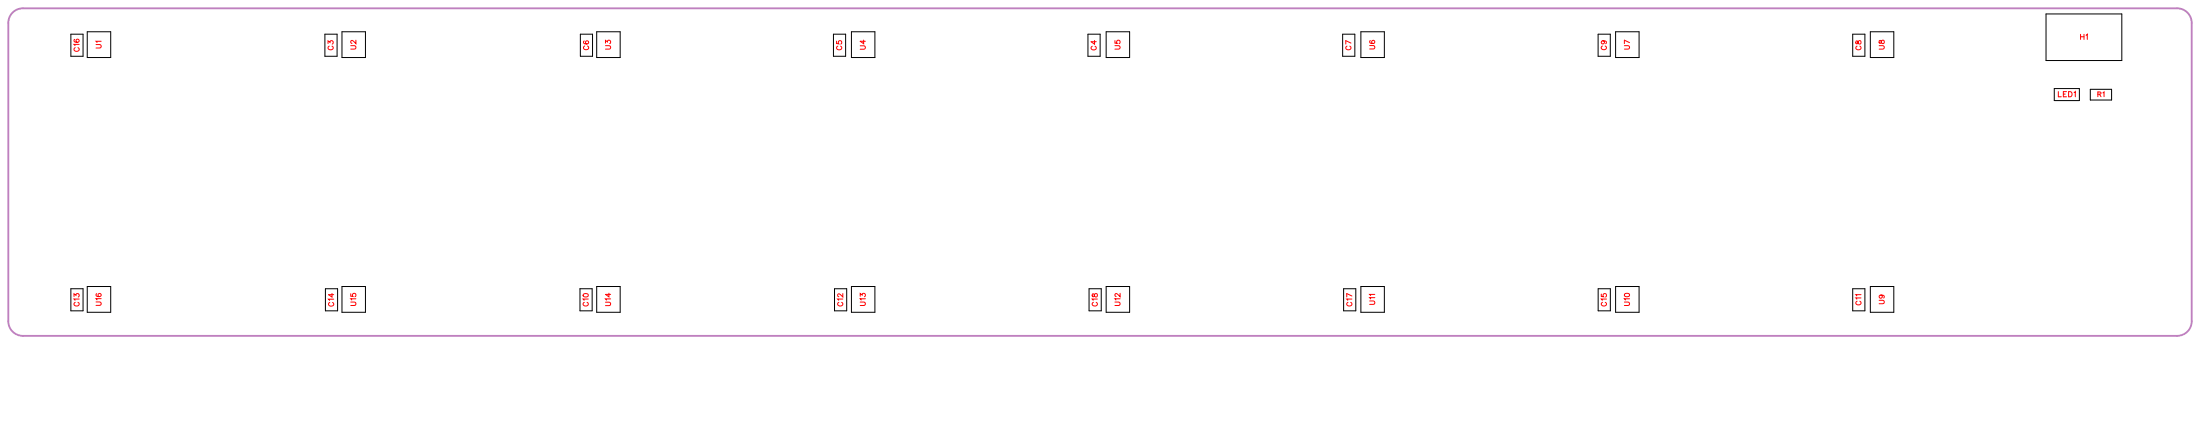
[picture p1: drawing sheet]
<svg xmlns="http://www.w3.org/2000/svg" width="302mm" height="60mm" viewBox="0 0 302 60" stroke-linecap="round" stroke-linejoin="round" font-family="sans-serif">
<path d="M3.1 1.1h296a2 2 0 0 1 2 2v41a2 2 0 0 1-2 2M3.1 1.1a2 2 0 0 0-2 2v41a2 2 0 0 0 2 2h296" fill="none" stroke="#bf80bf" stroke-width=".25"/>
<g fill="none" stroke="#000" stroke-width=".14">
<path d="M9.7 4.7h1.7v3h-1.7zM12 4.4h3.2v3.5h-3.2zM44.6 4.7h1.7v3h-1.7zM47 4.4h3.2v3.5h-3.2zM79.7 4.7h1.7v3h-1.7zM82 4.4h3.2v3.5h-3.2zM114.5 4.7h1.7v3h-1.7zM117 4.4h3.2v3.5h-3.2zM149.5 4.7h1.7v3h-1.7zM152 4.4h3.2v3.5h-3.2zM184.5 4.7h1.7v3h-1.7zM187 4.4h3.2v3.5h-3.2z"/>
<path d="M219.6 4.7h1.7v3h-1.7zM222 4.4h3.2v3.5h-3.2zM254.6 4.7h1.6v3h-1.6zM257 4.4h3.2v3.5h-3.2zM281.1 1.9h10.4v6.4h-10.4zM282.3 12.2h3.4v1.6h-3.4zM287.2 12.3h2.9v1.4h-2.9zM9.7 39.7h1.7v3h-1.7zM12 39.4h3.2v3.5h-3.2zM44.7 39.7h1.7v3h-1.7zM47 39.4h3.2v3.5h-3.2zM79.7 39.7h1.7v3h-1.7z"/>
<path d="M82 39.4h3.2v3.5h-3.2zM114.7 39.7h1.6v3h-1.6zM117 39.4h3.2v3.5h-3.2zM149.6 39.7h1.7v3h-1.7zM152 39.4h3.2v3.5h-3.2zM184.6 39.7h1.7v3h-1.7zM187 39.4h3.2v3.5h-3.2zM219.6 39.7h1.7v3h-1.7zM222 39.4h3.2v3.5h-3.2zM254.6 39.7h1.6v3h-1.6zM257 39.4h3.2v3.5h-3.2z"/>
</g>
<g fill="none" stroke="#f00" stroke-width=".14">
<path d="M10.3 5.4h-.1a.35 .35 0 0 0 .3 .5 .35 .35 0 0 0 .4-.3 .22 .22 0 0 0-.2-.2 .22 .22 0 0 0-.3 .2 .22 .22 0 0 0 .2 .2M10.3 6.5a.26 .26 0 0 0-.1 .3 .26 .26 0 0 0 .2 .3h.2a.26 .26 0 0 0 .3-.3 .26 .26 0 0 0-.2-.3M10.9 6.1h-.7l.1 .2M13.2 6.1h.5l.2 .2-.1 .3h-.6M13.9 5.7h-.7l.1 .1M45.1 6v-.4l.2 .2a.24 .24 0 0 1 .4-.2 .25 .25 0 0 1-.1 .5M45.2 6.3a.26 .26 0 0 0-.1 .3 .26 .26 0 0 0 .2 .2h.2a.26 .26 0 0 0 .3-.2 .26 .26 0 0 0-.2-.3M48.2 6.3h.5l.2 .2-.1 .2h-.6M48.9 5.5v.5l-.6-.4-.1 .2 .2 .2M80.3 5.6l-.1 .1a.35 .35 0 0 0 .3 .4 .35 .35 0 0 0 .4-.3 .22 .22 0 0 0-.2-.2 .22 .22 0 0 0-.3 .2 .22 .22 0 0 0 .2 .2M80.3 6.3a.26 .26 0 0 0-.1 .3 .26 .26 0 0 0 .2 .2h.2a.26 .26 0 0 0 .3-.2 .26 .26 0 0 0-.2-.3M83.2 6.3h.5l.2 .2-.1 .2h-.6"/>
<path d="M83.2 5.9v-.3l.3 .2a.24 .24 0 0 1 .3-.2 .24 .24 0 0 1 0 .4M114.9 5.7v.3h.4a.25 .25 0 0 1-.1-.4 .25 .25 0 0 1 .4 .1 .25 .25 0 0 1-.1 .4M115.1 6.3a.26 .26 0 0 0-.2 .3 .26 .26 0 0 0 .3 .2h.2a.26 .26 0 0 0 .3-.2 .26 .26 0 0 0-.2-.3M118.2 6.3h.5l.2 .2-.1 .2-.6 .1M118.7 5.5v.5l-.5-.3h.7M150.1 6.4a.26 .26 0 0 0-.2 .3 .26 .26 0 0 0 .3 .2h.2a.26 .26 0 0 0 .2-.2 .26 .26 0 0 0-.1-.3M150.4 5.6v.5l-.5-.4h.7M153.2 6.3h.5l.2 .2-.1 .2h-.6M153.2 5.6v.3l.3 .1a.25 .25 0 0 1 0-.4 .25 .25 0 0 1 .4 0 .25 .25 0 0 1-.1 .4M185.1 6.3a.26 .26 0 0 0-.2 .3 .26 .26 0 0 0 .3 .2h.2a.26 .26 0 0 0 .2-.2 .26 .26 0 0 0-.1-.3M185.6 5.9l-.7-.3v.5M188.2 6.3h.5l.2 .2-.1 .2h-.6"/>
<path d="M188.3 5.6h-.1a.35 .35 0 0 0 .3 .4 .35 .35 0 0 0 .4-.2 .22 .22 0 0 0-.2-.3 .22 .22 0 0 0-.2 .2 .22 .22 0 0 0 .2 .3M220.2 6.3a.26 .26 0 0 0-.2 .3 .26 .26 0 0 0 .3 .2h.2a.26 .26 0 0 0 .2-.2 .26 .26 0 0 0-.1-.3M220.3 5.6a.22 .22 0 0 1 .1 .3 .22 .22 0 0 1-.3 .1 .22 .22 0 0 1 0-.4h.2a.34 .34 0 0 1 .4 .3l-.1 .1M223.2 6.3h.5l.2 .2-.1 .2h-.6M223.9 5.9l-.7-.4v.5M255 5.7v.3h.2l.3-.4a.24 .24 0 0 1 .2 .2 .24 .24 0 0 1-.2 .3l-.3-.4zM255.2 6.3a.26 .26 0 0 0-.2 .3 .26 .26 0 0 0 .3 .2h.1a.26 .26 0 0 0 .3-.2 .26 .26 0 0 0-.2-.3M258.2 6.3h.5l.2 .2-.1 .2h-.6M258.2 5.6v.3l.2 .1 .3-.5a.24 .24 0 0 1 .2 .3 .24 .24 0 0 1-.2 .2l-.3-.4zM282.8 12.6v.7h.4M283.5 12.9h.3M283.9 12.6h-.4v.7h.4"/>
<path d="M284.2 12.6h.3a.38 .38 0 0 1 .2 .3 .38 .38 0 0 1-.2 .4h-.3zM285 12.7l.2-.1v.7M285.9 4.7v.7M285.9 5h.4M286.3 4.7v.7M286.6 4.8l.2-.1v.7M288.3 12.9h.3l.1-.2-.4-.1v.7M288.5 12.9l.2 .4M288.9 12.8l.2-.2v.7M10.2 40.7v-.3l.2 .2a.24 .24 0 0 1 .4-.2 .24 .24 0 0 1-.1 .4M10.3 41.5a.26 .26 0 0 0-.1 .3 .26 .26 0 0 0 .2 .2h.2a.26 .26 0 0 0 .3-.2 .26 .26 0 0 0-.2-.3M10.9 41.1h-.7l.1 .2"/>
<path d="M13.2 41.5h.5l.2 .2-.1 .2-.6 .1M13.3 40.3l-.1 .1a.35 .35 0 0 0 .3 .4 .35 .35 0 0 0 .4-.3 .22 .22 0 0 0-.2-.2 .22 .22 0 0 0-.2 .2 .22 .22 0 0 0 .2 .3M13.9 41h-.7l.1 .2M45.3 41.6a.26 .26 0 0 0-.2 .3 .26 .26 0 0 0 .3 .2h.2a.26 .26 0 0 0 .3-.2 .26 .26 0 0 0-.2-.3M45.6 40.3v.5l-.5-.3h.8M45.9 41.1h-.8l.2 .2M48.2 41.5h.5l.2 .2-.1 .2-.6 .1M48.2 40.4v.3h.3a.25 .25 0 0 1 0-.3 .25 .25 0 0 1 .4 0 .25 .25 0 0 1-.1 .4M48.9 41.1h-.7l.1 .1M80.2 40.4a.35 .35 0 0 1 .4-.1 .35 .35 0 0 1 .2 .4 .35 .35 0 0 1-.4 .1 .35 .35 0 0 1-.2-.4zM80.3 41.5a.26 .26 0 0 0-.2 .3 .26 .26 0 0 0 .3 .2h.2a.26 .26 0 0 0 .2-.2 .26 .26 0 0 0-.1-.3M80.8 41.1h-.7l.2 .2"/>
<path d="M83.2 41.5h.5l.2 .2-.1 .3h-.6M83.7 40.3v.5l-.5-.4h.7M83.9 41.1h-.7l.1 .1M115.3 41.5a.26 .26 0 0 0-.2 .3 .26 .26 0 0 0 .3 .2h.1a.26 .26 0 0 0 .3-.2 .26 .26 0 0 0-.2-.3M115.8 41.1h-.7l.1 .2M115.8 40.3v.5l-.6-.4-.1 .2 .2 .2M118.2 41.5h.5l.2 .2-.1 .2-.6 .1M118.2 40.7v-.4l.3 .2a.24 .24 0 0 1 .3-.1 .24 .24 0 0 1 0 .4M118.9 41.1h-.7l.1 .1M150.1 40.4v.3l.1 .1 .3-.5a.24 .24 0 0 1 .3 .3 .24 .24 0 0 1-.3 .2l-.2-.4zM150.2 41.5a.26 .26 0 0 0-.1 .3 .26 .26 0 0 0 .2 .2h.2a.26 .26 0 0 0 .3-.2 .26 .26 0 0 0-.2-.3M150.8 41.1h-.7l.1 .2"/>
<path d="M153.2 41.5h.5l.2 .2-.1 .2-.6 .1M153.9 41.1h-.7l.1 .1M153.9 40.3v.5l-.6-.5-.1 .3 .2 .1M185.2 41.5a.26 .26 0 0 0-.2 .3 .26 .26 0 0 0 .3 .2h.2a.26 .26 0 0 0 .3-.2 .26 .26 0 0 0-.2-.3M185.8 41.1h-.8l.2 .2M185.8 40.7l-.8-.4v.5M188.2 41.3h.5l.2 .3-.1 .2h-.6M188.9 40.9h-.7l.1 .2M188.9 40.4h-.7l.1 .2M220 40.4v.3l.3 .1a.25 .25 0 0 1 0-.4 .25 .25 0 0 1 .4 0 .25 .25 0 0 1-.1 .4M220.2 41.5a.26 .26 0 0 0-.2 .3 .26 .26 0 0 0 .3 .2h.2a.26 .26 0 0 0 .2-.2 .26 .26 0 0 0-.1-.3M220.7 41.1h-.7l.2 .2"/>
<path d="M223.2 41.5h.5l.2 .2-.1 .2-.6 .1M223.2 40.4a.35 .35 0 0 1 .5-.1 .35 .35 0 0 1 .2 .4 .35 .35 0 0 1-.5 .1 .35 .35 0 0 1-.2-.4zM223.9 41.1h-.7l.1 .1M255.2 41.4a.26 .26 0 0 0-.2 .3 .26 .26 0 0 0 .3 .2h.1a.26 .26 0 0 0 .3-.2 .26 .26 0 0 0-.2-.3M255.7 40.9h-.7l.1 .2M255.7 40.5h-.7l.1 .2M258.2 41.3h.5l.2 .2-.1 .2h-.6M258.4 40.5a.22 .22 0 0 1 .2 .3 .22 .22 0 0 1-.3 .1 .22 .22 0 0 1 0-.3l.1-.1a.34 .34 0 0 1 .5 .3l-.1 .1"/>
</g>
<g font-size="1.2" fill="#fff">
<text x="285.8" y="5.7">H1</text>
<text x="11.2" y="7.1" transform="rotate(-90 11.2 7.1)">C16</text>
<text x="14.2" y="6.7" transform="rotate(-90 14.2 6.7)">U1</text>
<text x="46.1" y="6.9" transform="rotate(-90 46.1 6.9)">C3</text>
<text x="49.2" y="6.8" transform="rotate(-90 49.2 6.8)">U2</text>
<text x="81.2" y="6.9" transform="rotate(-90 81.2 6.9)">C6</text>
<text x="84.2" y="6.8" transform="rotate(-90 84.2 6.8)">U3</text>
<text x="116" y="6.9" transform="rotate(-90 116 6.9)">C5</text>
<text x="119.2" y="6.8" transform="rotate(-90 119.2 6.8)">U4</text>
<text x="150.9" y="6.9" transform="rotate(-90 150.9 6.9)">C4</text>
<text x="154.2" y="6.8" transform="rotate(-90 154.2 6.8)">U5</text>
<text x="185.9" y="6.9" transform="rotate(-90 185.9 6.9)">C7</text>
<text x="189.2" y="6.8" transform="rotate(-90 189.2 6.8)">U6</text>
<text x="221" y="6.9" transform="rotate(-90 221 6.9)">C9</text>
<text x="224.2" y="6.8" transform="rotate(-90 224.2 6.8)">U7</text>
<text x="256" y="6.9" transform="rotate(-90 256 6.9)">C8</text>
<text x="259.2" y="6.8" transform="rotate(-90 259.2 6.8)">U8</text>
<text x="282.8" y="13.6">LED1</text>
<text x="189.2" y="41.9" transform="rotate(-90 189.2 41.9)">U11</text>
<text x="256" y="42" transform="rotate(-90 256 42)">C11</text>
<text x="259.2" y="41.8" transform="rotate(-90 259.2 41.8)">U9</text>
<text x="11.2" y="42.1" transform="rotate(-90 11.2 42.1)">C13</text>
<text x="14.2" y="42" transform="rotate(-90 14.2 42)">U16</text>
<text x="46.2" y="42.1" transform="rotate(-90 46.2 42.1)">C14</text>
<text x="49.2" y="42" transform="rotate(-90 49.2 42)">U15</text>
<text x="81.1" y="42.1" transform="rotate(-90 81.1 42.1)">C10</text>
<text x="84.2" y="42.1" transform="rotate(-90 84.2 42.1)">U14</text>
<text x="116.1" y="42.1" transform="rotate(-90 116.1 42.1)">C12</text>
<text x="119.2" y="42" transform="rotate(-90 119.2 42)">U13</text>
<text x="151.1" y="42.1" transform="rotate(-90 151.1 42.1)">C18</text>
<text x="154.2" y="42" transform="rotate(-90 154.2 42)">U12</text>
<text x="186.1" y="42.1" transform="rotate(-90 186.1 42.1)">C17</text>
<text x="221" y="42.1" transform="rotate(-90 221 42.1)">C15</text>
<text x="224.2" y="42" transform="rotate(-90 224.2 42)">U10</text>
</g>
<text font-size="1.1" fill="#fff" x="288.2" y="13.6">R1</text>
</svg>
